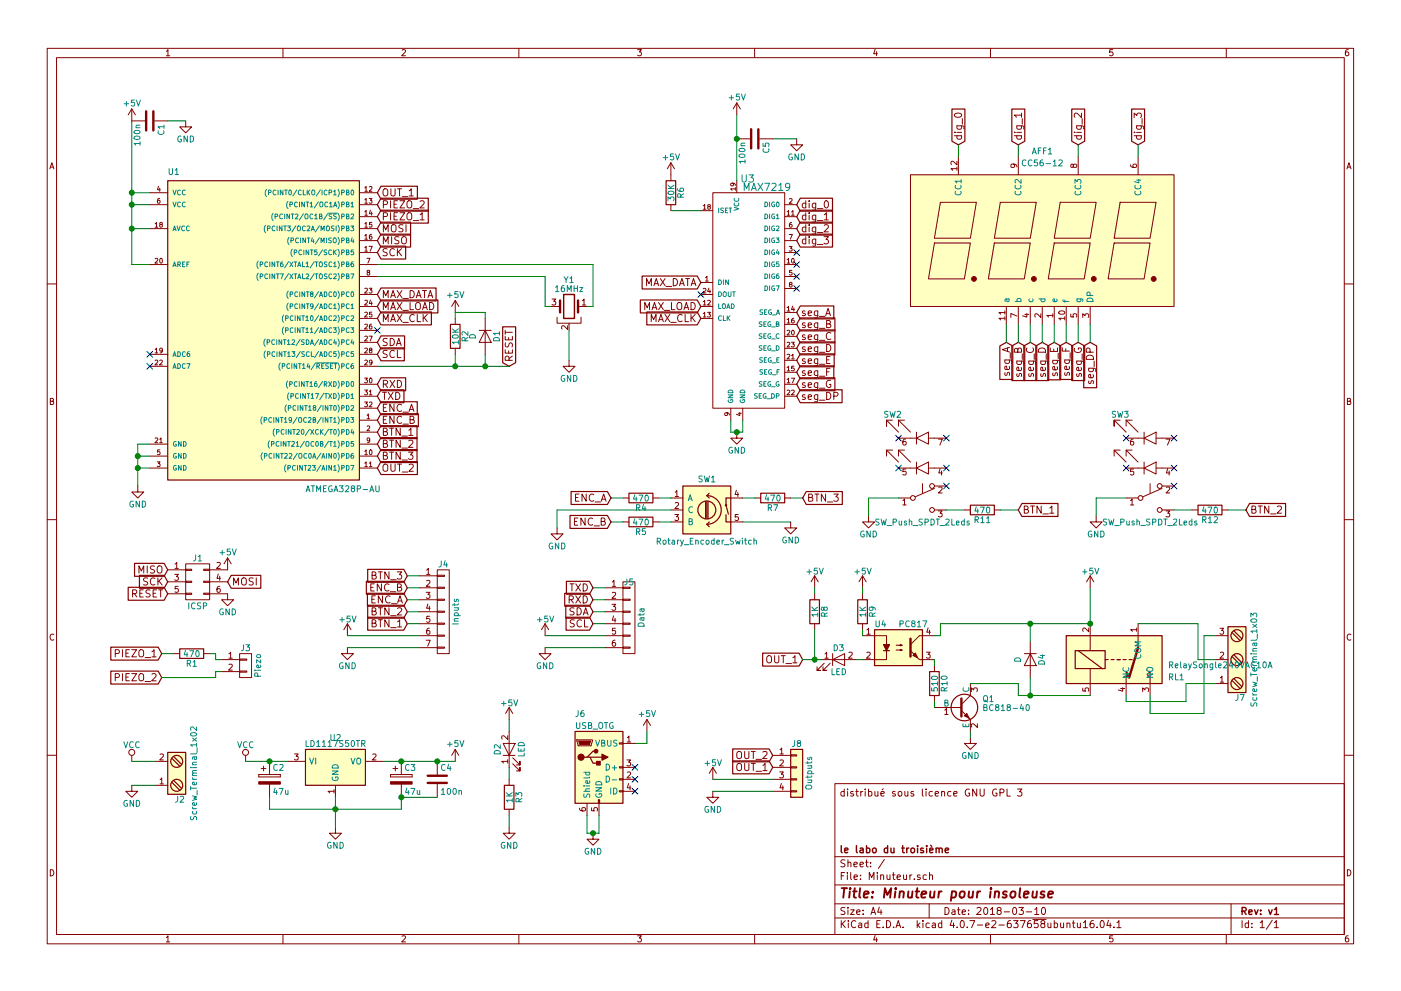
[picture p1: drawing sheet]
EESchema Schematic File Version 2
LIBS:Minuteur-rescue
LIBS:power
LIBS:device
LIBS:transistors
LIBS:conn
LIBS:linear
LIBS:regul
LIBS:74xx
LIBS:cmos4000
LIBS:adc-dac
LIBS:memory
LIBS:xilinx
LIBS:microcontrollers
LIBS:dsp
LIBS:microchip
LIBS:analog_switches
LIBS:motorola
LIBS:texas
LIBS:intel
LIBS:audio
LIBS:interface
LIBS:digital-audio
LIBS:philips
LIBS:display
LIBS:cypress
LIBS:siliconi
LIBS:opto
LIBS:atmel
LIBS:contrib
LIBS:valves
LIBS:maxim
LIBS:switches
LIBS:leds
LIBS:relays
LIBS:Minuteur-cache
EELAYER 25 0
EELAYER END
$Descr A4 11693 8268
encoding utf-8
Sheet 1 1
Title "Minuteur pour insoleuse"
Date "2018-03-10"
Rev "v1"
Comp "le labo du troisième"
Comment1 ""
Comment2 ""
Comment3 ""
Comment4 "distribué sous licence GNU GPL 3"
$EndDescr
$Comp
L CONN_02X03 J1
U 1 1
P 1650 4850
F 0 "J1" H 1650 5050 50  0000 C CNN
F 1 "ICSP" H 1650 4650 50  0000 C CNN
F 2 "Connectors:IDC_Header_Straight_6pins" H 1650 3650 50  0001 C CNN
F 3 "" H 1650 3650 50  0001 C CNN
	1    1650 4850
	1    0    0    -1  
$EndComp
$Comp
L GND #PWR01
U 1 1
P 1900 4950
F 0 "#PWR01" H 1900 4700 50  0001 C CNN
F 1 "GND" H 1900 4800 50  0000 C CNN
F 2 "" H 1900 4950 50  0001 C CNN
F 3 "" H 1900 4950 50  0001 C CNN
	1    1900 4950
	1    0    0    -1  
$EndComp
Text GLabel 1900 4850 2    60   Input ~ 0
MOSI
Text GLabel 1400 4750 0    60   Input ~ 0
MISO
Text GLabel 1400 4850 0    60   Input ~ 0
SCK
Text GLabel 1400 4950 0    60   Input ~ 0
RESET
Text GLabel 3150 1900 2    60   Input ~ 0
MOSI
Text GLabel 3150 2000 2    60   Input ~ 0
MISO
Text GLabel 3150 2100 2    60   Input ~ 0
SCK
Text GLabel 3150 3500 2    60   Input ~ 0
ENC_B
Text GLabel 3150 3400 2    60   Input ~ 0
ENC_A
Text GLabel 3150 3700 2    60   Input ~ 0
BTN_2
Text GLabel 3150 2450 2    60   Input ~ 0
MAX_DATA
Text GLabel 3150 2550 2    60   Input ~ 0
MAX_LOAD
Text GLabel 3150 2650 2    60   Input ~ 0
MAX_CLK
$Comp
L R R6
U 1 1
P 5600 1600
F 0 "R6" V 5680 1600 50  0000 C CNN
F 1 "30K" V 5600 1600 50  0000 C CNN
F 2 "Resistors_SMD:R_0805" V 5530 1600 50  0001 C CNN
F 3 "" H 5600 1600 50  0001 C CNN
	1    5600 1600
	1    0    0    -1  
$EndComp
NoConn ~ 5850 2450
Text GLabel 5850 2350 0    60   Input ~ 0
MAX_DATA
Text GLabel 5850 2550 0    60   Input ~ 0
MAX_LOAD
Text GLabel 5850 2650 0    60   Input ~ 0
MAX_CLK
$Comp
L MAX7219 U3
U 1 1
P 6250 2500
F 0 "U3" H 6240 3520 60  0000 C CNN
F 1 "MAX7219" H 6400 3450 60  0000 C CNN
F 2 "Housings_SOIC:SOIC-24W_7.5x15.4mm_Pitch1.27mm" H 6150 2500 60  0001 C CNN
F 3 "" H 6150 2500 60  0000 C CNN
	1    6250 2500
	1    0    0    -1  
$EndComp
NoConn ~ 6650 2100
NoConn ~ 6650 2200
NoConn ~ 6650 2300
NoConn ~ 6650 2400
$Comp
L C C5
U 1 1
P 6300 1150
F 0 "C5" H 6325 1250 50  0000 L CNN
F 1 "100n" H 6325 1050 50  0000 L CNN
F 2 "Capacitors_SMD:C_0805" H 6338 1000 50  0001 C CNN
F 3 "" H 6300 1150 50  0001 C CNN
	1    6300 1150
	0    1    1    0   
$EndComp
$Comp
L GND #PWR02
U 1 1
P 6650 1150
F 0 "#PWR02" H 6650 900 50  0001 C CNN
F 1 "GND" H 6650 1000 50  0000 C CNN
F 2 "" H 6650 1150 50  0001 C CNN
F 3 "" H 6650 1150 50  0001 C CNN
	1    6650 1150
	1    0    0    -1  
$EndComp
$Comp
L +5V #PWR03
U 1 1
P 6150 950
F 0 "#PWR03" H 6150 800 50  0001 C CNN
F 1 "+5V" H 6150 1100 50  0000 C CNN
F 2 "" H 6150 950 50  0001 C CNN
F 3 "" H 6150 950 50  0001 C CNN
	1    6150 950 
	1    0    0    -1  
$EndComp
$Comp
L +5V #PWR04
U 1 1
P 5600 1450
F 0 "#PWR04" H 5600 1300 50  0001 C CNN
F 1 "+5V" H 5600 1600 50  0000 C CNN
F 2 "" H 5600 1450 50  0001 C CNN
F 3 "" H 5600 1450 50  0001 C CNN
	1    5600 1450
	1    0    0    -1  
$EndComp
$Comp
L +5V #PWR05
U 1 1
P 1900 4750
F 0 "#PWR05" H 1900 4600 50  0001 C CNN
F 1 "+5V" H 1900 4900 50  0000 C CNN
F 2 "" H 1900 4750 50  0001 C CNN
F 3 "" H 1900 4750 50  0001 C CNN
	1    1900 4750
	1    0    0    -1  
$EndComp
$Comp
L R R2
U 1 1
P 3800 2800
F 0 "R2" V 3880 2800 50  0000 C CNN
F 1 "10K" V 3800 2800 50  0000 C CNN
F 2 "Resistors_SMD:R_0805" V 3730 2800 50  0001 C CNN
F 3 "" H 3800 2800 50  0001 C CNN
	1    3800 2800
	1    0    0    -1  
$EndComp
$Comp
L +5V #PWR06
U 1 1
P 3800 2600
F 0 "#PWR06" H 3800 2450 50  0001 C CNN
F 1 "+5V" H 3800 2750 50  0000 C CNN
F 2 "" H 3800 2600 50  0001 C CNN
F 3 "" H 3800 2600 50  0001 C CNN
	1    3800 2600
	1    0    0    -1  
$EndComp
Text GLabel 4250 3050 1    60   Input ~ 0
RESET
$Comp
L D D1
U 1 1
P 4050 2800
F 0 "D1" H 4050 2900 50  0000 C CNN
F 1 "D" H 4050 2700 50  0000 C CNN
F 2 "Diodes_SMD:D_SOD-123" H 4050 2800 50  0001 C CNN
F 3 "" H 4050 2800 50  0001 C CNN
	1    4050 2800
	0    1    1    0   
$EndComp
$Comp
L GND #PWR07
U 1 1
P 4750 3000
F 0 "#PWR07" H 4750 2750 50  0001 C CNN
F 1 "GND" H 4750 2850 50  0000 C CNN
F 2 "" H 4750 3000 50  0001 C CNN
F 3 "" H 4750 3000 50  0001 C CNN
	1    4750 3000
	1    0    0    -1  
$EndComp
$Comp
L Crystal_GND2 Y1
U 1 1
P 4750 2550
F 0 "Y1" H 4750 2775 50  0000 C CNN
F 1 "16MHz" H 4750 2700 50  0000 C CNN
F 2 "SMD_perso:Resonator_SMD-3pin_3213" H 4750 2550 50  0001 C CNN
F 3 "" H 4750 2550 50  0001 C CNN
	1    4750 2550
	-1   0    0    -1  
$EndComp
Text GLabel 5100 4150 0    60   Input ~ 0
ENC_A
Text GLabel 5100 4350 0    60   Input ~ 0
ENC_B
$Comp
L GND #PWR08
U 1 1
P 4650 4400
F 0 "#PWR08" H 4650 4150 50  0001 C CNN
F 1 "GND" H 4650 4250 50  0000 C CNN
F 2 "" H 4650 4400 50  0001 C CNN
F 3 "" H 4650 4400 50  0001 C CNN
	1    4650 4400
	1    0    0    -1  
$EndComp
Text GLabel 6650 1700 2    60   Input ~ 0
dig_0
Text GLabel 6650 1800 2    60   Input ~ 0
dig_1
Text GLabel 6650 1900 2    60   Input ~ 0
dig_2
Text GLabel 6650 2000 2    60   Input ~ 0
dig_3
Text GLabel 8000 1200 1    60   Input ~ 0
dig_0
Text GLabel 8500 1200 1    60   Input ~ 0
dig_1
Text GLabel 9000 1200 1    60   Input ~ 0
dig_2
Text GLabel 9500 1200 1    60   Input ~ 0
dig_3
Text GLabel 6650 2600 2    60   Input ~ 0
seg_A
Text GLabel 6650 2700 2    60   Input ~ 0
seg_B
Text GLabel 6650 2800 2    60   Input ~ 0
seg_C
Text GLabel 6650 2900 2    60   Input ~ 0
seg_D
Text GLabel 6650 3000 2    60   Input ~ 0
seg_E
Text GLabel 6650 3100 2    60   Input ~ 0
seg_F
Text GLabel 6650 3200 2    60   Input ~ 0
seg_G
Text GLabel 6650 3300 2    60   Input ~ 0
seg_DP
Text GLabel 8400 2850 3    60   Input ~ 0
seg_A
Text GLabel 8500 2850 3    60   Input ~ 0
seg_B
Text GLabel 8600 2850 3    60   Input ~ 0
seg_C
Text GLabel 8700 2850 3    60   Input ~ 0
seg_D
Text GLabel 8800 2850 3    60   Input ~ 0
seg_E
Text GLabel 8900 2850 3    60   Input ~ 0
seg_F
Text GLabel 9000 2850 3    60   Input ~ 0
seg_G
Text GLabel 9100 2850 3    60   Input ~ 0
seg_DP
$Comp
L GND #PWR09
U 1 1
P 7250 4300
F 0 "#PWR09" H 7250 4050 50  0001 C CNN
F 1 "GND" H 7250 4150 50  0000 C CNN
F 2 "" H 7250 4300 50  0001 C CNN
F 3 "" H 7250 4300 50  0001 C CNN
	1    7250 4300
	1    0    0    -1  
$EndComp
Text GLabel 8500 4250 2    60   Input ~ 0
BTN_1
$Comp
L CC56-12 AFF1
U 1 1
P 8700 2000
F 0 "AFF1" H 8700 2750 50  0000 C CNN
F 1 "CC56-12" H 8700 2650 50  0000 C CNN
F 2 "Displays_7-Segment:Cx56-12" H 8200 2000 50  0001 C CNN
F 3 "" H 8200 2000 50  0001 C CNN
	1    8700 2000
	1    0    0    -1  
$EndComp
$Comp
L GND #PWR010
U 1 1
P 1100 6550
F 0 "#PWR010" H 1100 6300 50  0001 C CNN
F 1 "GND" H 1100 6400 50  0000 C CNN
F 2 "" H 1100 6550 50  0001 C CNN
F 3 "" H 1100 6550 50  0001 C CNN
	1    1100 6550
	1    0    0    -1  
$EndComp
$Comp
L VCC #PWR011
U 1 1
P 1100 6350
F 0 "#PWR011" H 1100 6200 50  0001 C CNN
F 1 "VCC" H 1100 6490 50  0000 C CNN
F 2 "" H 1100 6350 50  0001 C CNN
F 3 "" H 1100 6350 50  0001 C CNN
	1    1100 6350
	1    0    0    -1  
$EndComp
$Comp
L LD1117S50TR U2
U 1 1
P 2800 6400
F 0 "U2" H 2800 6650 50  0000 C CNN
F 1 "LD1117S50TR" H 2800 6600 50  0000 C CNN
F 2 "TO_SOT_Packages_SMD:SOT-223-3Lead_TabPin2" H 2800 6500 50  0001 C CNN
F 3 "" H 2800 6400 50  0001 C CNN
	1    2800 6400
	1    0    0    -1  
$EndComp
$Comp
L GND #PWR012
U 1 1
P 2800 6900
F 0 "#PWR012" H 2800 6650 50  0001 C CNN
F 1 "GND" H 2800 6750 50  0000 C CNN
F 2 "" H 2800 6900 50  0001 C CNN
F 3 "" H 2800 6900 50  0001 C CNN
	1    2800 6900
	1    0    0    -1  
$EndComp
$Comp
L VCC #PWR013
U 1 1
P 2050 6350
F 0 "#PWR013" H 2050 6200 50  0001 C CNN
F 1 "VCC" H 2050 6490 50  0000 C CNN
F 2 "" H 2050 6350 50  0001 C CNN
F 3 "" H 2050 6350 50  0001 C CNN
	1    2050 6350
	1    0    0    -1  
$EndComp
$Comp
L CP C2
U 1 1
P 2250 6500
F 0 "C2" H 2275 6600 50  0000 L CNN
F 1 "47u" H 2275 6400 50  0000 L CNN
F 2 "Capacitors_SMD:CP_Elec_6.3x5.3" H 2288 6350 50  0001 C CNN
F 3 "" H 2250 6500 50  0001 C CNN
	1    2250 6500
	1    0    0    -1  
$EndComp
$Comp
L CP C3
U 1 1
P 3350 6500
F 0 "C3" H 3375 6600 50  0000 L CNN
F 1 "47u" H 3375 6400 50  0000 L CNN
F 2 "Capacitors_SMD:CP_Elec_6.3x5.3" H 3388 6350 50  0001 C CNN
F 3 "" H 3350 6500 50  0001 C CNN
	1    3350 6500
	1    0    0    -1  
$EndComp
$Comp
L USB_OTG J6
U 1 1
P 5000 6400
F 0 "J6" H 4800 6850 50  0000 L CNN
F 1 "USB_OTG" H 4800 6750 50  0000 L CNN
F 2 "Connectors:USB_Micro-B" H 5150 6350 50  0001 C CNN
F 3 "" H 5150 6350 50  0001 C CNN
	1    5000 6400
	1    0    0    -1  
$EndComp
$Comp
L GND #PWR014
U 1 1
P 4950 6950
F 0 "#PWR014" H 4950 6700 50  0001 C CNN
F 1 "GND" H 4950 6800 50  0000 C CNN
F 2 "" H 4950 6950 50  0001 C CNN
F 3 "" H 4950 6950 50  0001 C CNN
	1    4950 6950
	1    0    0    -1  
$EndComp
NoConn ~ 5300 6400
NoConn ~ 5300 6500
NoConn ~ 5300 6600
$Comp
L +5V #PWR015
U 1 1
P 5400 6100
F 0 "#PWR015" H 5400 5950 50  0001 C CNN
F 1 "+5V" H 5400 6250 50  0000 C CNN
F 2 "" H 5400 6100 50  0001 C CNN
F 3 "" H 5400 6100 50  0001 C CNN
	1    5400 6100
	1    0    0    -1  
$EndComp
$Comp
L GND #PWR016
U 1 1
P 6150 3600
F 0 "#PWR016" H 6150 3350 50  0001 C CNN
F 1 "GND" H 6150 3450 50  0000 C CNN
F 2 "" H 6150 3600 50  0001 C CNN
F 3 "" H 6150 3600 50  0001 C CNN
	1    6150 3600
	1    0    0    -1  
$EndComp
NoConn ~ 7900 4050
$Comp
L SW_Push_SPDT_2Leds SW2
U 1 1
P 7700 4150
F 0 "SW2" H 7450 4850 50  0000 C CNN
F 1 "SW_Push_SPDT_2Leds" H 7700 3950 50  0000 C CNN
F 2 "Switches_perso:SP86-THT-PushButton" H 7700 4150 50  0001 C CNN
F 3 "" H 7700 4150 50  0001 C CNN
	1    7700 4150
	1    0    0    -1  
$EndComp
NoConn ~ 7900 3650
NoConn ~ 7900 3900
NoConn ~ 7500 3900
NoConn ~ 7500 3650
$Comp
L R R11
U 1 1
P 8200 4250
F 0 "R11" V 8280 4250 50  0000 C CNN
F 1 "470" V 8200 4250 50  0000 C CNN
F 2 "Resistors_SMD:R_0805" V 8130 4250 50  0001 C CNN
F 3 "" H 8200 4250 50  0001 C CNN
	1    8200 4250
	0    1    1    0   
$EndComp
$Comp
L R R4
U 1 1
P 5350 4150
F 0 "R4" V 5430 4150 50  0000 C CNN
F 1 "470" V 5350 4150 50  0000 C CNN
F 2 "Resistors_SMD:R_0805" V 5280 4150 50  0001 C CNN
F 3 "" H 5350 4150 50  0001 C CNN
	1    5350 4150
	0    1    1    0   
$EndComp
$Comp
L R R5
U 1 1
P 5350 4350
F 0 "R5" V 5430 4350 50  0000 C CNN
F 1 "470" V 5350 4350 50  0000 C CNN
F 2 "Resistors_SMD:R_0805" V 5280 4350 50  0001 C CNN
F 3 "" H 5350 4350 50  0001 C CNN
	1    5350 4350
	0    1    1    0   
$EndComp
$Comp
L Screw_Terminal_1x02 J2
U 1 1
P 1500 6450
F 0 "J2" H 1500 6700 50  0000 C TNN
F 1 "Screw_Terminal_1x02" V 1350 6450 50  0000 C TNN
F 2 "Connectors:bornier2" H 1500 6225 50  0001 C CNN
F 3 "" H 1475 6450 50  0001 C CNN
	1    1500 6450
	-1   0    0    1   
$EndComp
$Comp
L Screw_Terminal_1x03 J7
U 1 1
P 10350 5500
F 0 "J7" H 10350 5850 50  0000 C TNN
F 1 "Screw_Terminal_1x03" V 10200 5500 50  0000 C TNN
F 2 "Connectors:bornier3" H 10350 5175 50  0001 C CNN
F 3 "" H 10325 5600 50  0001 C CNN
	1    10350 5500
	-1   0    0    1   
$EndComp
$Comp
L RelaySongle240VAC10A RL1
U 1 1
P 9300 5500
F 0 "RL1" H 9750 5650 50  0000 L CNN
F 1 "RelaySongle240VAC10A" H 9750 5550 50  0000 L CNN
F 2 "Relays_THT:Relay_SPDT_SANYOU_SRD_Series_Form_C" H 9300 5500 50  0001 C CNN
F 3 "" H 9300 5500 50  0001 C CNN
	1    9300 5500
	1    0    0    1   
$EndComp
$Comp
L +5V #PWR017
U 1 1
P 9100 4900
F 0 "#PWR017" H 9100 4750 50  0001 C CNN
F 1 "+5V" H 9100 5040 50  0000 C CNN
F 2 "" H 9100 4900 50  0001 C CNN
F 3 "" H 9100 4900 50  0001 C CNN
	1    9100 4900
	1    0    0    -1  
$EndComp
$Comp
L D D4
U 1 1
P 8600 5500
F 0 "D4" H 8600 5600 50  0000 C CNN
F 1 "D" H 8600 5400 50  0000 C CNN
F 2 "Diodes_SMD:D_SOD-123" H 8600 5500 50  0001 C CNN
F 3 "" H 8600 5500 50  0001 C CNN
	1    8600 5500
	0    1    1    0   
$EndComp
$Comp
L PC817 U4
U 1 1
P 7500 5400
F 0 "U4" H 7300 5600 50  0000 L CNN
F 1 "PC817" H 7500 5600 50  0000 L CNN
F 2 "Housings_DIP:DIP-4_W7.62mm_SMD" H 7300 5200 50  0001 L CIN
F 3 "" H 7500 5400 50  0001 L CNN
	1    7500 5400
	1    0    0    -1  
$EndComp
$Comp
L R R9
U 1 1
P 7200 5100
F 0 "R9" V 7280 5100 50  0000 C CNN
F 1 "1K" V 7200 5100 50  0000 C CNN
F 2 "Resistors_SMD:R_0805" V 7130 5100 50  0001 C CNN
F 3 "" H 7200 5100 50  0001 C CNN
	1    7200 5100
	1    0    0    -1  
$EndComp
$Comp
L +5V #PWR018
U 1 1
P 7200 4900
F 0 "#PWR018" H 7200 4750 50  0001 C CNN
F 1 "+5V" H 7200 5040 50  0000 C CNN
F 2 "" H 7200 4900 50  0001 C CNN
F 3 "" H 7200 4900 50  0001 C CNN
	1    7200 4900
	1    0    0    -1  
$EndComp
Text GLabel 6700 5500 0    60   Input ~ 0
OUT_1
$Comp
L R R8
U 1 1
P 6800 5100
F 0 "R8" V 6880 5100 50  0000 C CNN
F 1 "1K" V 6800 5100 50  0000 C CNN
F 2 "Resistors_SMD:R_0805" V 6730 5100 50  0001 C CNN
F 3 "" H 6800 5100 50  0001 C CNN
	1    6800 5100
	1    0    0    -1  
$EndComp
$Comp
L +5V #PWR019
U 1 1
P 6800 4900
F 0 "#PWR019" H 6800 4750 50  0001 C CNN
F 1 "+5V" H 6800 5040 50  0000 C CNN
F 2 "" H 6800 4900 50  0001 C CNN
F 3 "" H 6800 4900 50  0001 C CNN
	1    6800 4900
	1    0    0    -1  
$EndComp
$Comp
L BC818-40 Q1
U 1 1
P 8000 5900
F 0 "Q1" H 8200 5975 50  0000 L CNN
F 1 "BC818-40" H 8200 5900 50  0000 L CNN
F 2 "TO_SOT_Packages_SMD:SOT-23" H 8200 5825 50  0001 L CIN
F 3 "" H 8000 5900 50  0001 L CNN
	1    8000 5900
	1    0    0    -1  
$EndComp
$Comp
L R R10
U 1 1
P 7800 5700
F 0 "R10" V 7880 5700 50  0000 C CNN
F 1 "510" V 7800 5700 50  0000 C CNN
F 2 "Resistors_SMD:R_0805" V 7730 5700 50  0001 C CNN
F 3 "" H 7800 5700 50  0001 C CNN
	1    7800 5700
	1    0    0    -1  
$EndComp
$Comp
L GND #PWR020
U 1 1
P 8100 6150
F 0 "#PWR020" H 8100 5900 50  0001 C CNN
F 1 "GND" H 8100 6000 50  0000 C CNN
F 2 "" H 8100 6150 50  0001 C CNN
F 3 "" H 8100 6150 50  0001 C CNN
	1    8100 6150
	1    0    0    -1  
$EndComp
Text GLabel 3150 1600 2    60   Input ~ 0
OUT_1
$Comp
L LED D3
U 1 1
P 7000 5500
F 0 "D3" H 7000 5600 50  0000 C CNN
F 1 "LED" H 7000 5400 50  0000 C CNN
F 2 "LEDs:LED_0805" H 7000 5500 50  0001 C CNN
F 3 "" H 7000 5500 50  0001 C CNN
	1    7000 5500
	1    0    0    -1  
$EndComp
$Comp
L LED D2
U 1 1
P 4250 6250
F 0 "D2" H 4250 6350 50  0000 C CNN
F 1 "LED" H 4250 6150 50  0000 C CNN
F 2 "LEDs:LED_0805" H 4250 6250 50  0001 C CNN
F 3 "" H 4250 6250 50  0001 C CNN
	1    4250 6250
	0    -1   -1   0   
$EndComp
$Comp
L R R3
U 1 1
P 4250 6650
F 0 "R3" V 4330 6650 50  0000 C CNN
F 1 "1K" V 4250 6650 50  0000 C CNN
F 2 "Resistors_SMD:R_0805" V 4180 6650 50  0001 C CNN
F 3 "" H 4250 6650 50  0001 C CNN
	1    4250 6650
	1    0    0    -1  
$EndComp
$Comp
L GND #PWR021
U 1 1
P 4250 6900
F 0 "#PWR021" H 4250 6650 50  0001 C CNN
F 1 "GND" H 4250 6750 50  0000 C CNN
F 2 "" H 4250 6900 50  0001 C CNN
F 3 "" H 4250 6900 50  0001 C CNN
	1    4250 6900
	1    0    0    -1  
$EndComp
$Comp
L +5V #PWR022
U 1 1
P 4250 6000
F 0 "#PWR022" H 4250 5850 50  0001 C CNN
F 1 "+5V" H 4250 6140 50  0000 C CNN
F 2 "" H 4250 6000 50  0001 C CNN
F 3 "" H 4250 6000 50  0001 C CNN
	1    4250 6000
	1    0    0    -1  
$EndComp
Text GLabel 3150 1700 2    60   Input ~ 0
PIEZO_2
$Comp
L CONN_01X02 J3
U 1 1
P 2050 5550
F 0 "J3" H 2050 5700 50  0000 C CNN
F 1 "Piezo" V 2150 5550 50  0000 C CNN
F 2 "Pin_Headers:Pin_Header_Straight_1x02_Pitch2.54mm" H 2050 5550 50  0001 C CNN
F 3 "" H 2050 5550 50  0001 C CNN
	1    2050 5550
	1    0    0    -1  
$EndComp
$Comp
L R R1
U 1 1
P 1600 5450
F 0 "R1" V 1680 5450 50  0000 C CNN
F 1 "470" V 1600 5450 50  0000 C CNN
F 2 "Resistors_SMD:R_0805" V 1530 5450 50  0001 C CNN
F 3 "" H 1600 5450 50  0001 C CNN
	1    1600 5450
	0    1    1    0   
$EndComp
Text GLabel 1350 5450 0    60   Input ~ 0
PIEZO_1
Text GLabel 3150 3600 2    60   Input ~ 0
BTN_1
Text GLabel 3150 2850 2    60   Input ~ 0
SDA
Text GLabel 3150 2950 2    60   Input ~ 0
SCL
Text GLabel 3150 3200 2    60   Input ~ 0
RXD
Text GLabel 3150 3300 2    60   Input ~ 0
TXD
Text GLabel 3400 5200 0    60   Input ~ 0
BTN_1
Text GLabel 3400 5100 0    60   Input ~ 0
BTN_2
Text GLabel 3400 5000 0    60   Input ~ 0
ENC_A
Text GLabel 3400 4900 0    60   Input ~ 0
ENC_B
$Comp
L CONN_01X06 J5
U 1 1
P 5250 5150
F 0 "J5" H 5250 5450 50  0000 C CNN
F 1 "Data" V 5350 5150 50  0000 C CNN
F 2 "Pin_Headers:Pin_Header_Straight_1x06_Pitch2.54mm" H 5250 5150 50  0001 C CNN
F 3 "" H 5250 5150 50  0001 C CNN
	1    5250 5150
	1    0    0    -1  
$EndComp
$Comp
L GND #PWR023
U 1 1
P 2900 5400
F 0 "#PWR023" H 2900 5150 50  0001 C CNN
F 1 "GND" H 2900 5250 50  0000 C CNN
F 2 "" H 2900 5400 50  0001 C CNN
F 3 "" H 2900 5400 50  0001 C CNN
	1    2900 5400
	1    0    0    -1  
$EndComp
$Comp
L GND #PWR024
U 1 1
P 4550 5400
F 0 "#PWR024" H 4550 5150 50  0001 C CNN
F 1 "GND" H 4550 5250 50  0000 C CNN
F 2 "" H 4550 5400 50  0001 C CNN
F 3 "" H 4550 5400 50  0001 C CNN
	1    4550 5400
	1    0    0    -1  
$EndComp
Text GLabel 4950 4900 0    60   Input ~ 0
TXD
Text GLabel 4950 5000 0    60   Input ~ 0
RXD
Text GLabel 4950 5100 0    60   Input ~ 0
SDA
Text GLabel 4950 5200 0    60   Input ~ 0
SCL
$Comp
L GND #PWR025
U 1 1
P 9150 4300
F 0 "#PWR025" H 9150 4050 50  0001 C CNN
F 1 "GND" H 9150 4150 50  0000 C CNN
F 2 "" H 9150 4300 50  0001 C CNN
F 3 "" H 9150 4300 50  0001 C CNN
	1    9150 4300
	1    0    0    -1  
$EndComp
Text GLabel 10400 4250 2    60   Input ~ 0
BTN_2
NoConn ~ 9800 4050
$Comp
L SW_Push_SPDT_2Leds SW3
U 1 1
P 9600 4150
F 0 "SW3" H 9350 4850 50  0000 C CNN
F 1 "SW_Push_SPDT_2Leds" H 9600 3950 50  0000 C CNN
F 2 "Switches_perso:SP86-THT-PushButton" H 9600 4150 50  0001 C CNN
F 3 "" H 9600 4150 50  0001 C CNN
	1    9600 4150
	1    0    0    -1  
$EndComp
NoConn ~ 9800 3650
NoConn ~ 9800 3900
NoConn ~ 9400 3900
NoConn ~ 9400 3650
$Comp
L R R12
U 1 1
P 10100 4250
F 0 "R12" V 10180 4250 50  0000 C CNN
F 1 "470" V 10100 4250 50  0000 C CNN
F 2 "Resistors_SMD:R_0805" V 10030 4250 50  0001 C CNN
F 3 "" H 10100 4250 50  0001 C CNN
	1    10100 4250
	0    1    1    0   
$EndComp
$Comp
L +5V #PWR026
U 1 1
P 2900 5300
F 0 "#PWR026" H 2900 5150 50  0001 C CNN
F 1 "+5V" H 2900 5440 50  0000 C CNN
F 2 "" H 2900 5300 50  0001 C CNN
F 3 "" H 2900 5300 50  0001 C CNN
	1    2900 5300
	1    0    0    -1  
$EndComp
$Comp
L +5V #PWR027
U 1 1
P 4550 5300
F 0 "#PWR027" H 4550 5150 50  0001 C CNN
F 1 "+5V" H 4550 5440 50  0000 C CNN
F 2 "" H 4550 5300 50  0001 C CNN
F 3 "" H 4550 5300 50  0001 C CNN
	1    4550 5300
	1    0    0    -1  
$EndComp
$Comp
L Rotary_Encoder_Switch SW1
U 1 1
P 5900 4250
F 0 "SW1" H 5900 4510 50  0000 C CNN
F 1 "Rotary_Encoder_Switch" H 5900 3990 50  0000 C CNN
F 2 "Switches_perso:EC12_switch-RotaryEncoder" H 5800 4410 50  0001 C CNN
F 3 "" H 5900 4510 50  0001 C CNN
	1    5900 4250
	1    0    0    -1  
$EndComp
Text GLabel 3150 3800 2    60   Input ~ 0
BTN_3
Text GLabel 6700 4150 2    60   Input ~ 0
BTN_3
$Comp
L R R7
U 1 1
P 6450 4150
F 0 "R7" V 6530 4150 50  0000 C CNN
F 1 "470" V 6450 4150 50  0000 C CNN
F 2 "Resistors_SMD:R_0805" V 6380 4150 50  0001 C CNN
F 3 "" H 6450 4150 50  0001 C CNN
	1    6450 4150
	0    1    1    0   
$EndComp
$Comp
L GND #PWR028
U 1 1
P 6600 4350
F 0 "#PWR028" H 6600 4100 50  0001 C CNN
F 1 "GND" H 6600 4200 50  0000 C CNN
F 2 "" H 6600 4350 50  0001 C CNN
F 3 "" H 6600 4350 50  0001 C CNN
	1    6600 4350
	1    0    0    -1  
$EndComp
$Comp
L CONN_01X07 J4
U 1 1
P 3700 5100
F 0 "J4" H 3700 5500 50  0000 C CNN
F 1 "Inputs" V 3800 5100 50  0000 C CNN
F 2 "Pin_Headers:Pin_Header_Straight_1x07_Pitch2.54mm" H 3700 5100 50  0001 C CNN
F 3 "" H 3700 5100 50  0001 C CNN
	1    3700 5100
	1    0    0    -1  
$EndComp
Text GLabel 3400 4800 0    60   Input ~ 0
BTN_3
$Comp
L +5V #PWR029
U 1 1
P 3800 6350
F 0 "#PWR029" H 3800 6200 50  0001 C CNN
F 1 "+5V" H 3800 6500 50  0000 C CNN
F 2 "" H 3800 6350 50  0001 C CNN
F 3 "" H 3800 6350 50  0001 C CNN
	1    3800 6350
	1    0    0    -1  
$EndComp
$Comp
L C C4
U 1 1
P 3650 6500
F 0 "C4" H 3675 6600 50  0000 L CNN
F 1 "100n" H 3675 6400 50  0000 L CNN
F 2 "Capacitors_SMD:C_0805" H 3688 6350 50  0001 C CNN
F 3 "" H 3650 6500 50  0001 C CNN
	1    3650 6500
	1    0    0    -1  
$EndComp
$Comp
L ATMEGA328P-AU U1
U 1 1
P 2150 2700
F 0 "U1" H 1400 3950 50  0000 L BNN
F 1 "ATMEGA328P-AU" H 2550 1300 50  0000 L BNN
F 2 "Housings_QFP:TQFP-32_7x7mm_Pitch0.8mm" H 2150 2700 50  0001 C CIN
F 3 "" H 2150 2700 50  0001 C CNN
	1    2150 2700
	1    0    0    -1  
$EndComp
$Comp
L +5V #PWR030
U 1 1
P 1100 1000
F 0 "#PWR030" H 1100 850 50  0001 C CNN
F 1 "+5V" H 1100 1150 50  0000 C CNN
F 2 "" H 1100 1000 50  0001 C CNN
F 3 "" H 1100 1000 50  0001 C CNN
	1    1100 1000
	1    0    0    -1  
$EndComp
$Comp
L C C1
U 1 1
P 1250 1000
F 0 "C1" H 1275 1100 50  0000 L CNN
F 1 "100n" H 1275 900 50  0000 L CNN
F 2 "Capacitors_SMD:C_0805" H 1288 850 50  0001 C CNN
F 3 "" H 1250 1000 50  0001 C CNN
	1    1250 1000
	0    1    1    0   
$EndComp
$Comp
L GND #PWR031
U 1 1
P 1550 1000
F 0 "#PWR031" H 1550 750 50  0001 C CNN
F 1 "GND" H 1550 850 50  0000 C CNN
F 2 "" H 1550 1000 50  0001 C CNN
F 3 "" H 1550 1000 50  0001 C CNN
	1    1550 1000
	1    0    0    -1  
$EndComp
$Comp
L GND #PWR032
U 1 1
P 1150 4050
F 0 "#PWR032" H 1150 3800 50  0001 C CNN
F 1 "GND" H 1150 3900 50  0000 C CNN
F 2 "" H 1150 4050 50  0001 C CNN
F 3 "" H 1150 4050 50  0001 C CNN
	1    1150 4050
	1    0    0    -1  
$EndComp
NoConn ~ 1250 2950
NoConn ~ 1250 3050
NoConn ~ 3150 2750
Text GLabel 1350 5650 0    60   Input ~ 0
PIEZO_2
Wire Wire Line
	5850 1750 5600 1750
Wire Wire Line
	6150 950  6150 1500
Wire Wire Line
	6450 1150 6650 1150
Connection ~ 6150 1150
Wire Wire Line
	3800 2600 3800 2650
Wire Wire Line
	3800 2950 3800 3050
Connection ~ 3800 3050
Wire Wire Line
	4050 3050 4050 2950
Wire Wire Line
	4050 2650 4050 2600
Wire Wire Line
	4050 2600 3800 2600
Connection ~ 4050 3050
Wire Wire Line
	4650 4400 4650 4250
Wire Wire Line
	4650 4250 5600 4250
Wire Wire Line
	8000 1300 8000 1200
Wire Wire Line
	8500 1300 8500 1200
Wire Wire Line
	9000 1300 9000 1200
Wire Wire Line
	9500 1300 9500 1200
Wire Wire Line
	8400 2850 8400 2700
Wire Wire Line
	8500 2850 8500 2700
Wire Wire Line
	8600 2850 8600 2700
Wire Wire Line
	8700 2850 8700 2700
Wire Wire Line
	8800 2850 8800 2700
Wire Wire Line
	8900 2850 8900 2700
Wire Wire Line
	9000 2850 9000 2700
Wire Wire Line
	9100 2850 9100 2700
Wire Wire Line
	2250 6650 2250 6750
Wire Wire Line
	2250 6750 3350 6750
Wire Wire Line
	3350 6750 3350 6650
Wire Wire Line
	2800 6650 2800 6900
Connection ~ 2800 6750
Connection ~ 2250 6350
Wire Wire Line
	4900 6800 4900 6950
Wire Wire Line
	4900 6950 5000 6950
Wire Wire Line
	5000 6950 5000 6800
Connection ~ 4950 6950
Wire Wire Line
	5400 6100 5400 6200
Wire Wire Line
	5400 6200 5300 6200
Wire Wire Line
	6100 3500 6100 3600
Wire Wire Line
	6100 3600 6200 3600
Wire Wire Line
	6200 3600 6200 3500
Connection ~ 6150 3600
Wire Wire Line
	2050 6350 2400 6350
Wire Wire Line
	7900 4250 8050 4250
Wire Wire Line
	7250 4300 7250 4150
Wire Wire Line
	7250 4150 7500 4150
Wire Wire Line
	8350 4250 8500 4250
Wire Wire Line
	5600 4150 5500 4150
Wire Wire Line
	5600 4350 5500 4350
Wire Wire Line
	5200 4350 5100 4350
Wire Wire Line
	5200 4150 5100 4150
Wire Wire Line
	1100 6550 1300 6550
Wire Wire Line
	1300 6350 1100 6350
Wire Wire Line
	9900 5850 9900 5700
Wire Wire Line
	9900 5700 10150 5700
Wire Wire Line
	9600 5800 9600 5950
Wire Wire Line
	9600 5950 10050 5950
Wire Wire Line
	10050 5950 10050 5300
Wire Wire Line
	10050 5300 10150 5300
Wire Wire Line
	9500 5200 10000 5200
Wire Wire Line
	10000 5200 10000 5500
Wire Wire Line
	10000 5500 10150 5500
Wire Wire Line
	7850 5200 9100 5200
Wire Wire Line
	9100 5200 9100 4900
Wire Wire Line
	8600 5350 8600 5200
Connection ~ 9100 5200
Wire Wire Line
	8600 5650 8600 5800
Wire Wire Line
	8500 5800 9100 5800
Wire Wire Line
	7200 4900 7200 4950
Wire Wire Line
	7200 5250 7200 5300
Wire Wire Line
	6800 5250 6800 5500
Connection ~ 6800 5500
Wire Wire Line
	6800 4950 6800 4900
Wire Wire Line
	7800 5300 7850 5300
Wire Wire Line
	7850 5300 7850 5200
Connection ~ 8600 5200
Wire Wire Line
	8100 6100 8100 6150
Wire Wire Line
	7800 5900 7800 5850
Wire Wire Line
	7800 5550 7800 5500
Wire Wire Line
	8100 5700 8500 5700
Wire Wire Line
	8500 5700 8500 5800
Connection ~ 8600 5800
Wire Wire Line
	7200 5500 7150 5500
Wire Wire Line
	6700 5500 6850 5500
Wire Wire Line
	4250 6000 4250 6100
Wire Wire Line
	4250 6400 4250 6500
Wire Wire Line
	4250 6800 4250 6900
Wire Wire Line
	9800 4250 9950 4250
Wire Wire Line
	9150 4300 9150 4150
Wire Wire Line
	9150 4150 9400 4150
Wire Wire Line
	10250 4250 10400 4250
Wire Wire Line
	4950 4900 5050 4900
Wire Wire Line
	4950 5000 5050 5000
Wire Wire Line
	4950 5100 5050 5100
Wire Wire Line
	4950 5200 5050 5200
Wire Wire Line
	5050 5300 4550 5300
Wire Wire Line
	4550 5400 5050 5400
Wire Wire Line
	6700 4150 6600 4150
Wire Wire Line
	6300 4150 6200 4150
Wire Wire Line
	6200 4350 6600 4350
Wire Wire Line
	3400 4800 3500 4800
Wire Wire Line
	3400 4900 3500 4900
Wire Wire Line
	3400 5000 3500 5000
Wire Wire Line
	3400 5100 3500 5100
Wire Wire Line
	3400 5200 3500 5200
Wire Wire Line
	2900 5300 3500 5300
Wire Wire Line
	2900 5400 3500 5400
Wire Wire Line
	3200 6350 3800 6350
Connection ~ 3350 6350
Connection ~ 3650 6350
Wire Wire Line
	3350 6650 3650 6650
Connection ~ 3350 6650
Wire Wire Line
	1100 1900 1250 1900
Wire Wire Line
	1100 2200 1250 2200
Wire Wire Line
	1100 1000 1100 2200
Connection ~ 1100 1900
Wire Wire Line
	1550 1000 1400 1000
Wire Wire Line
	1100 1600 1250 1600
Wire Wire Line
	1100 1700 1250 1700
Connection ~ 1100 1600
Connection ~ 1100 1700
Wire Wire Line
	1150 3700 1150 4050
Wire Wire Line
	1150 3900 1250 3900
Wire Wire Line
	1150 3800 1250 3800
Connection ~ 1150 3900
Wire Wire Line
	1150 3700 1250 3700
Connection ~ 1150 3800
Wire Wire Line
	4550 2550 4600 2550
Wire Wire Line
	4950 2550 4900 2550
Wire Wire Line
	4750 3000 4750 2750
Wire Wire Line
	3150 2300 4550 2300
Wire Wire Line
	4550 2300 4550 2550
Wire Wire Line
	3150 2200 4950 2200
Wire Wire Line
	4950 2200 4950 2550
Wire Wire Line
	3150 3050 4250 3050
Wire Wire Line
	9900 5850 9400 5850
Wire Wire Line
	9400 5850 9400 5800
Wire Wire Line
	1350 5650 1800 5650
Wire Wire Line
	1800 5650 1800 5600
Wire Wire Line
	1800 5600 1850 5600
Wire Wire Line
	1350 5450 1450 5450
Wire Wire Line
	1750 5450 1800 5450
Wire Wire Line
	1800 5450 1800 5500
Wire Wire Line
	1800 5500 1850 5500
Text GLabel 3150 1800 2    60   Input ~ 0
PIEZO_1
Text GLabel 3150 3900 2    60   Input ~ 0
OUT_2
$Comp
L Conn_01x04 J8
U 1 1
P 6650 6400
F 0 "J8" H 6650 6600 50  0000 C CNN
F 1 "Outputs" V 6750 6350 50  0000 C CNN
F 2 "Pin_Headers:Pin_Header_Straight_1x04_Pitch2.54mm" H 6650 6400 50  0001 C CNN
F 3 "" H 6650 6400 50  0001 C CNN
	1    6650 6400
	1    0    0    -1  
$EndComp
Text GLabel 6450 6300 0    60   Input ~ 0
OUT_2
Text GLabel 6450 6400 0    60   Input ~ 0
OUT_1
$Comp
L GND #PWR033
U 1 1
P 5950 6600
F 0 "#PWR033" H 5950 6350 50  0001 C CNN
F 1 "GND" H 5950 6450 50  0000 C CNN
F 2 "" H 5950 6600 50  0001 C CNN
F 3 "" H 5950 6600 50  0001 C CNN
	1    5950 6600
	1    0    0    -1  
$EndComp
$Comp
L +5V #PWR034
U 1 1
P 5950 6500
F 0 "#PWR034" H 5950 6350 50  0001 C CNN
F 1 "+5V" H 5950 6640 50  0000 C CNN
F 2 "" H 5950 6500 50  0001 C CNN
F 3 "" H 5950 6500 50  0001 C CNN
	1    5950 6500
	1    0    0    -1  
$EndComp
Wire Wire Line
	6450 6500 5950 6500
Wire Wire Line
	5950 6600 6450 6600
$EndSCHEMATC
